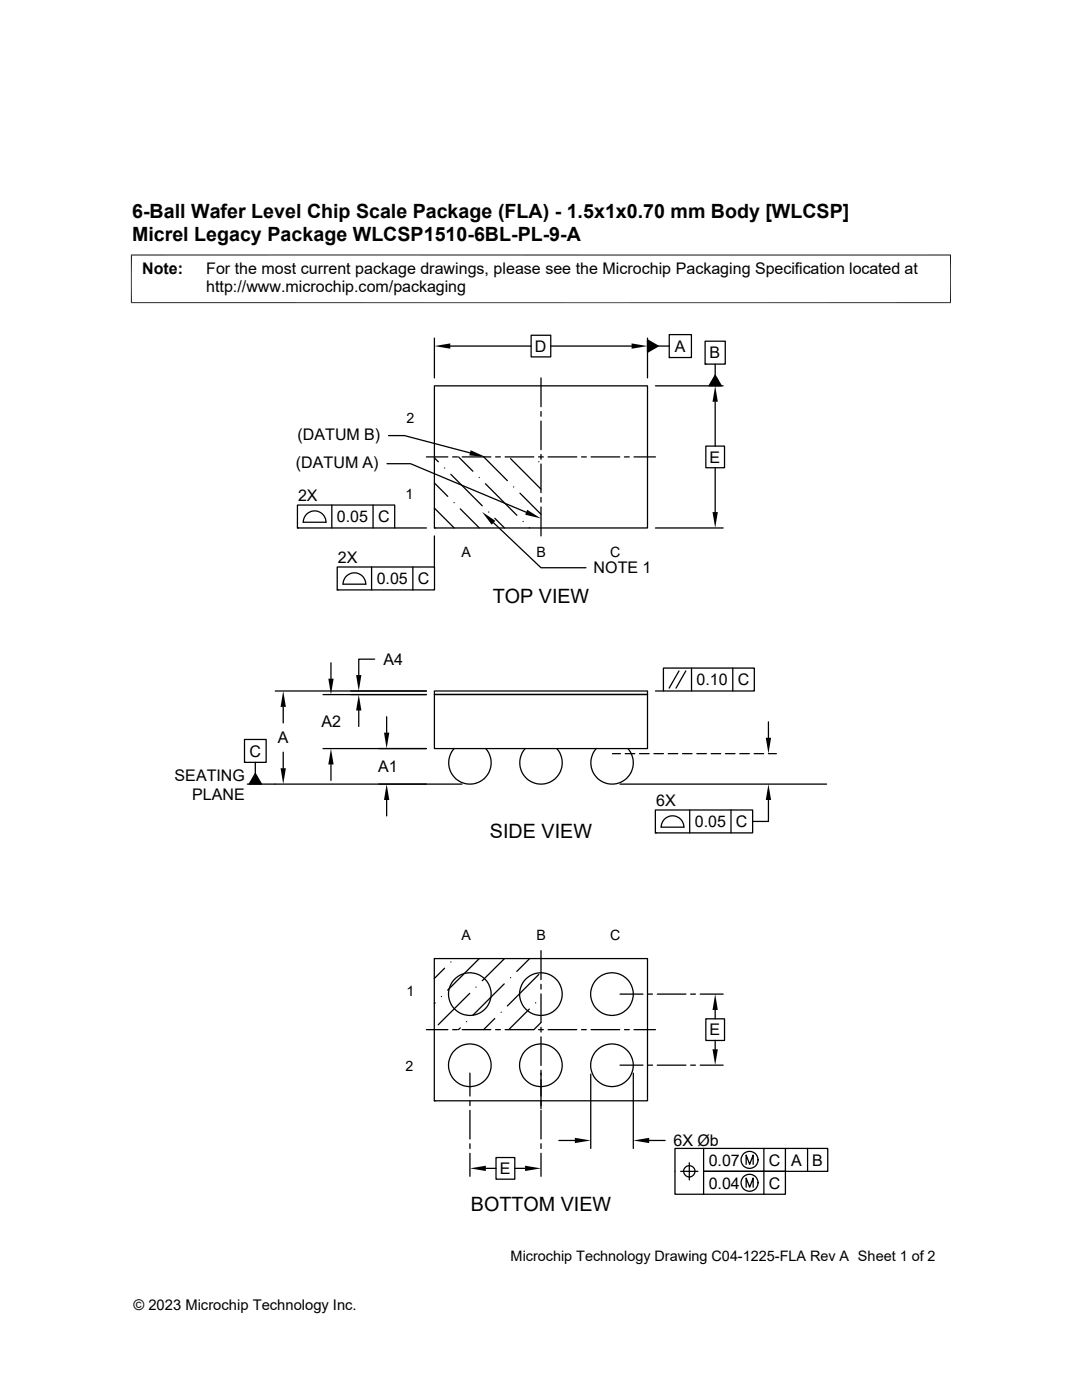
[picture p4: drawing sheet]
<svg xmlns="http://www.w3.org/2000/svg" width="216mm" height="279mm" viewBox="0 0 216 279" stroke-linecap="round" stroke-linejoin="round" font-family="sans-serif">
<g fill="none" stroke="#000" stroke-width=".25">
<path d="M86.7 77h42.5v28.4h-42.5zM86.7 67.5v7.9M89.9 69.1h16.1M106 66.9h3.9v4.3h-3.9zM107.9 75.4v5.8M109.9 69.1h16.1M129.2 67.8l2.1 1.3-2.1 1.2zM129.2 67.5v7.9M130.8 77h13.5M131.3 69.1h2.2M133.5 66.8h4.5v4.6h-4.5zM133.5 71.4h.1"/>
<path d="M140.7 68.1h4v4.6h-4zM140.7 72.7h.1M142.7 74.9l1.2 2.1h-2.4zM142.7 72.7v2.2M77.2 92.5h4.7l23.1 9.7M77.5 86.9h3.2l13.1 3.5M85.1 91.2h4.3M86.7 91.4l.8 .8M86.7 96.4l2.6 2.7M88.7 93.4h.1M90 94.7l6.2 6.2M90.3 91.2h1"/>
<path d="M91.5 91.2l2.9 2.8M92.2 91.2h5.7M95.6 95.3h.1M96.5 91.2l4.7 4.7M96.9 96.5l6.2 6.3M98.9 91.2h.9M100.8 91.2h5.7M101.9 91.5l6 6.1M102.5 97.2h.1M103.8 98.4l4.1 4.2M107.5 91.2h.9M107.5 92.2h.1"/>
<path d="M107.9 82.1v1M107.9 84v5.7M107.9 90.7v1M107.9 92.6v5.7M107.9 99.3v.9M109.4 91.2h5.7M116 91.2h1M117.9 91.2h5.8M124.6 91.2h1M126.5 91.2h4.3M140.8 89h3.8v4.3h-3.8zM142.7 80.2v8.8"/>
<path d="M142.7 93.3v8.9M59.4 100.8h19.4v4.6h-19.4zM59.4 105.4h.1M61.3 102.5a2.27 2.27 0 0 1 2.4-.3 2.27 2.27 0 0 1 1.3 2h-4.5l.2-.9zM66.2 100.8v4.6M67.3 113.2h19.4v4.5h-19.4zM67.3 117.7h.1M69.2 114.9a2.27 2.27 0 0 1 2.5-.4 2.27 2.27 0 0 1 1.3 2.1h-4.5l.2-.9zM74.1 113.2v4.5M74.4 100.8v4.6M78.7 105.4h6.4M82.4 113.2v4.5"/>
<path d="M86.7 105.4h.1M86.7 107v6.2M86.7 101.4l3.9 4M90.6 100.3h.1M91.8 101.6l3.9 3.8M97.5 102.2h.1M98.5 104.3l9.4 9h9M98.7 103.4l2 2M104.4 104.1h.1M105.6 105.3l.1 .1M107.9 101.2v5.8M130.8 105.4h13.5"/>
<path d="M54.9 137.9h30.2M64.5 138.6h20.6M66 132.3v3.1M74.8 131.6h-3.2v3.1M86.7 137.9h42.5v.7h-42.5zM86.7 138.6h42.5v10.8h-42.5zM130.8 137.9h1.6M132.4 133.3h18.1v4.6h-18.1zM135.5 133.9l-2 3.4M136.8 133.9l-1.9 3.4M138 133.3v4.6M146.2 133.3v4.6"/>
<path d="M48.8 147.6h4.3v4.5h-4.3zM48.8 152.1h.1M49.4 156.5h42.8M50.9 152.1v2.3M50.9 154.4l1.3 2.1h-2.5zM56.5 141.1v3.2M56.5 150.1v3.2M64.5 149.4h20.6M66 152.6v3.1M71.6 141.8v3.2M77.2 143v3.2M77.2 159.7v3.1"/>
<path d="M90.6 149.4a4.2 4.2 0 0 0 .2 5.9 4.2 4.2 0 0 0 5.9 0 4.2 4.2 0 0 0 .2-5.9M104.8 149.4a4.2 4.2 0 0 0 .2 5.9 4.2 4.2 0 0 0 5.9 0 4.2 4.2 0 0 0 .2-5.9M119 149.4a4.2 4.2 0 0 0 .2 5.9 4.2 4.2 0 0 0 5.9 0 4.2 4.2 0 0 0 .2-5.9M122.2 150.4h1.6M123.7 156.5h41.2M124.8 150.4h1.9M127.6 150.4h1.9M130.5 150.4h1.9M133.3 150.4h1.9M136.2 150.4h1.9M139 150.4h1.9M141.9 150.4h1.9"/>
<path d="M144.8 150.4h1.9M147.6 150.4h1.9M150.5 150.4h1.9M153.3 159.7v4.2h-3.1M153.3 144.1v3.1M153.3 150.4h1.6M130.8 161.6h19.4v4.6h-19.4zM130.8 166.2h.1M131.9 165.1h4.6a2.26 2.26 0 0 0-2.3-2.3 2.26 2.26 0 0 0-2.3 2.3M137.6 161.6v4.6M145.9 161.6v4.6M86.7 191.3h42.5v28.4h-42.5z"/>
<path d="M88.1 198.9h.1M88.7 193.2l-2 2.1M90 192h.1M93.7 198.2l-6.3 6.3M95 197h.1M95.6 191.3l-6.3 6.3M100.6 196.4l-6.3 6.2M100.7 191.3l-4.5 4.4M101.9 195.1h.1M105.7 191.3l-2.6 2.6M107.5 194.5l-6.3 6.3M107.9 198.4v5.7l-1.4 1.4"/>
<path d="M107.9 189.7v5.8M107.9 196.4v1M123.7 198.4h4.6M129.2 198.4h1M131.1 198.4h5.8M137.8 198.4h1M139.7 198.4h4.6M85.1 205.5h4.3M86.7 219.7h.1M86.8 200.1l-.1 .2M90.3 205.5h1M91.8 205.1l-.3 .4"/>
<path d="M92.2 205.5h5.7M93.1 203.9h.1M93.8 214.2v4.5M93.8 219.7v.9M98.7 203.3l-2.2 2.2M98.9 205.5h.9M100 202h.1M100.8 205.5h5.7M105.6 201.4l-4.1 4.1M106.9 200.1h.1M107.5 205.5h.9M107.9 205v1"/>
<path d="M107.9 206.9v5.7M107.9 213.6v7.7M109.4 205.5h5.7M116 205.5h1M117.9 214.4v14.8M117.9 205.5h5.8M123.7 212.6h4.6M124.6 205.5h1M126.4 214.2v15M126.5 205.5h4.3M129.2 212.6h1M131.1 212.6h5.8"/>
<path d="M137.8 212.6h1M139.7 212.6h4.6M140.8 203.3h3.8v4.3h-3.8zM142.7 201.6v1.7M142.7 207.6v1.8M93.8 221.6v5.7M93.8 228.3v.9M93.8 230.2v4.6M96.9 233.2h2.1M99 231h3.7v4.3h-3.7zM102.7 233.2h2.1M107.9 221.6v5.7"/>
<path d="M107.9 228.3v.9M107.9 230.2v4.6M111.5 227.6h3.2M129.5 227.6h3.2M135.8 233.8h3.5M136.4 233.8a1.14 1.14 0 0 1 1.5-1.2 1.14 1.14 0 0 1 .5 1.9 1.14 1.14 0 0 1-1.9-.3l-.1-.4M137.5 232.1v3.4M140.4 229.2v4.6h16.3v4.5h-22v-9.1h30.5v4.6h-24.8v4.5M148.9 232.4v-1.9l.7 1.9 .7-1.9v1.9M148.9 236.9v-1.8l.7 1.8 .7-1.8v1.8M152.4 229.2v9.1M156.7 229.2v4.6"/>
<path d="M161.1 229.2v4.6"/>
<circle cx="93.7" cy="198.4" r="4.3"/>
<circle cx="107.9" cy="198.4" r="4.3"/>
<circle cx="122.1" cy="198.4" r="4.3"/>
<circle cx="93.7" cy="212.6" r="4.3"/>
<circle cx="107.9" cy="212.6" r="4.3"/>
<circle cx="122.1" cy="212.6" r="4.3"/>
<circle cx="149.6" cy="236.1" r="1.69"/>
<circle cx="149.6" cy="231.5" r="1.69"/>
</g>
<g fill="#000">
<path d="M86.7 69.1l3.2-.6v1.1zM126 68.5l3.2 .6-3.2 .5zM129.2 67.8l2.1 1.3-2.1 1.2zM142.7 74.9l1.2 2.1h-2.4zM93.9 89.9l3 1.3-3.3-.3zM142.7 77l.5 3.2h-1zM96.2 102.2l2.6 1.7-.7 .8zM105.2 101.7l2.7 1.8-3.1-.8zM142.2 102.2h1l-.5 3.2zM65.5 135.4h1.1l-.6 3.2zM71.1 134.7h1l-.5 3.2zM50.9 154.4l1.3 2.1h-2.5z"/>
<path d="M56.5 137.9l.5 3.2h-1zM56 153.3h1l-.5 3.2zM66 149.4l.6 3.2h-1.1zM71.6 138.6l.5 3.2h-1zM76.6 146.2h1.1l-.5 3.2zM77.2 156.5l.5 3.2h-1.1zM153.3 156.5l.6 3.2h-1.1zM152.8 147.2h1.1l-.6 3.2zM142.7 198.4l.5 3.2h-1zM142.2 209.4h1l-.5 3.2zM93.8 233.2l3.1-.6v1.1zM104.8 232.6l3.1 .6-3.1 .5z"/>
<path d="M114.7 227.1l3.2 .5-3.2 .5zM126.4 227.6l3.1-.5v1z"/>
</g>
<path d="M26.1 50.9h163.7M26.2 50.8v9.7M189.7 50.8v9.7M26.1 60.4h163.7" fill="none" stroke="#000" stroke-width=".2"/>
<g font-size="3.9">
<text x="26.4" y="43.5">6-Ball Wafer Level Chip Scale Package (FLA) - 1.5x1x0.70 mm Body [WLCSP]</text>
<text x="26.4" y="48.1">Micrel Legacy Package WLCSP1510-6BL-PL-9-A</text>
<text x="98.3" y="120.3">TOP VIEW</text>
<text x="97.8" y="167.2">SIDE VIEW</text>
<text x="93.9" y="241.7">BOTTOM VIEW</text>
</g>
<g font-size="3.2">
<text x="28.4" y="54.7">Note:</text>
<text x="41.1" y="58.3">http://www.microchip.com/packaging</text>
<text x="41.1" y="54.7">For the most current package drawings, please see the Microchip Packaging Specification located at</text>
<text x="106.7" y="70.2">D</text>
<text x="134.7" y="70.2">A</text>
<text x="141.6" y="71.5">B</text>
<text x="59.4" y="87.7">(DATUM B)</text>
<text x="59.1" y="93.3">(DATUM A)</text>
<text x="141.6" y="92.3">E</text>
<text x="59.5" y="100">2X</text>
<text x="67.2" y="104.2">0.05</text>
<text x="75.4" y="104.2">C</text>
<text x="67.4" y="112.4">2X</text>
<text x="75.2" y="116.6">0.05</text>
<text x="83.4" y="116.6">C</text>
<text x="118.4" y="114.4">NOTE 1</text>
<text x="76.5" y="132.7">A4</text>
<text x="139" y="136.8">0.10</text>
<text x="147.2" y="136.8">C</text>
<text x="55.4" y="148.3">A</text>
<text x="64.2" y="145.2">A2</text>
<text x="34.8" y="155.8">SEATING</text>
<text x="49.8" y="151">C</text>
<text x="75.5" y="154.1">A1</text>
<text x="38.4" y="159.6">PLANE</text>
<text x="130.9" y="160.9">6X</text>
<text x="138.6" y="165.1">0.05</text>
<text x="146.9" y="165.1">C</text>
<text x="141.6" y="206.6">E</text>
<text x="134.4" y="228.7">6X Øb</text>
<text x="141.4" y="232.6">0.07</text>
<text x="153.4" y="232.6">C</text>
<text x="157.9" y="232.6">A</text>
<text x="162.1" y="232.6">B</text>
<text x="99.7" y="234.3">E</text>
<text x="141.4" y="237.2">0.04</text>
<text x="153.4" y="237.2">C</text>
</g>
<g font-size="2.9">
<text x="101.9" y="251.7">Microchip Technology Drawing C04-1225-FLA Rev A Sheet 1 of 2</text>
<text x="26.6" y="261.3">© 2023 Microchip Technology Inc.</text>
</g>
<g font-size="2.8">
<text x="81.1" y="84.4">2</text>
<text x="80.9" y="99.5">1</text>
<text x="92.1" y="111.1">A</text>
<text x="107" y="111.1">B</text>
<text x="121.8" y="111.1">C</text>
<text x="92.1" y="187.5">A</text>
<text x="107" y="187.5">B</text>
<text x="121.8" y="187.5">C</text>
<text x="81.1" y="198.7">1</text>
<text x="80.9" y="213.8">2</text>
</g>
</svg>
